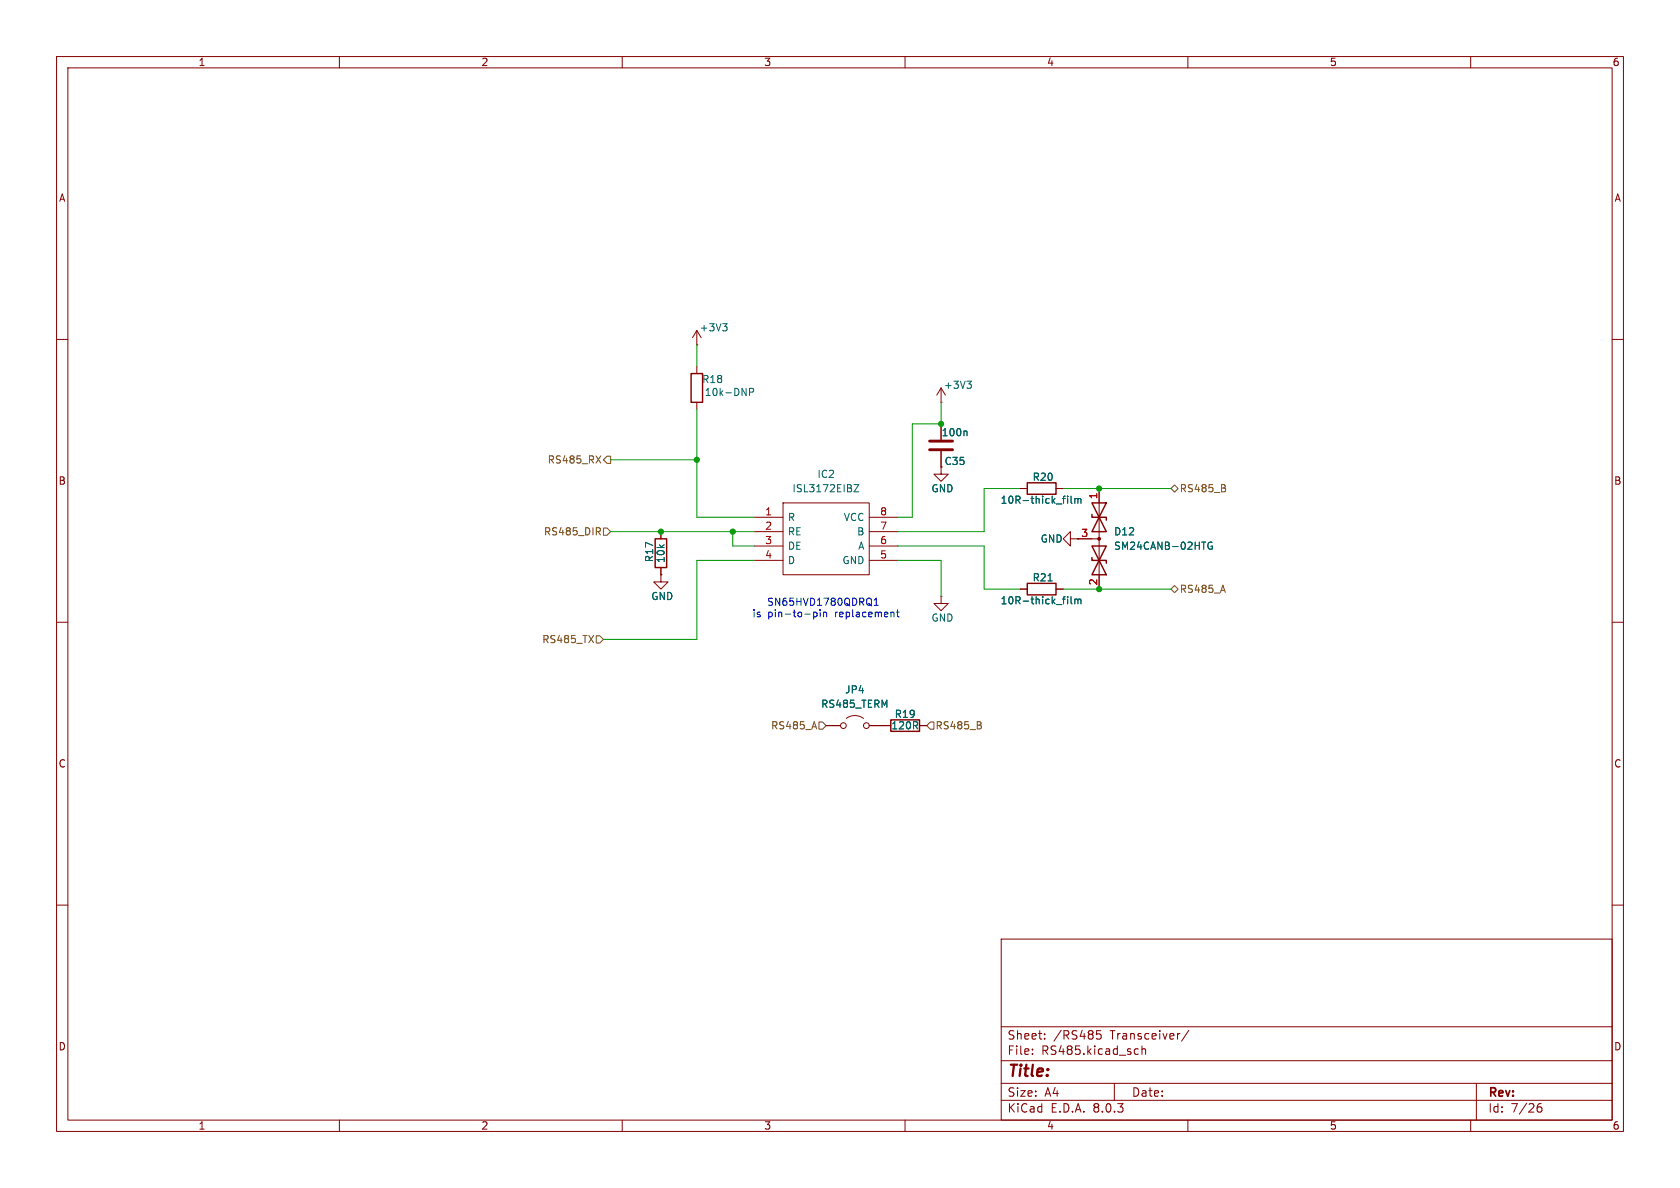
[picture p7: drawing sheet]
<svg xmlns="http://www.w3.org/2000/svg" width="297mm" height="210mm" viewBox="0 0 297 210" stroke-linecap="round" stroke-linejoin="round" font-family="sans-serif">
<g fill="none" stroke="#840000" stroke-width=".18">
<path d="M10 10h277v190h-277zM12 12h273v186h-273zM60 10v2M110 10v2M160 10v2M210 10v2M260 10v2M10 60h2M123.2 58.4l-.8 1.3M123.2 58.4v2.6M123.2 58.4l.8 1.3M285 60h2"/>
<path d="M123.2 61h.1M123.2 64.8v1.2M123.2 71.1v1.3M166.4 79.8v4h1.2l-1.2 1.3-1.3-1.3h1.3M166.4 71.1h.1M166.4 68.6l-.8 1.3M166.4 68.6v2.5M166.4 74.9v2.8M166.4 68.6l.7 1.3M116.8 94v1.3M133.3 91.4h5.1M133.3 94h5.1"/>
<path d="M133.3 96.5h5.1M133.3 99.1h5.1M138.4 88.9h15.3v12.7h-15.3zM153.7 91.4h5M153.7 94h5M153.7 96.5h5M153.7 99.1h5M180.3 86.4h1.3M186.7 86.4h1.3M189.2 95.3v-1.3l-1.2 1.3 1.2 1.2v-1.2h1.3M190.5 95.3h.1M190.5 95.3h3.8"/>
<path d="M194.3 86.4v17.7M10 110h2M116.8 101.6v1.3h1.3l-1.3 1.2-1.2-1.2h1.2M116.8 101.6h.1M116.8 100.3v1.3M166.4 105.4v1.3h1.2l-1.2 1.3-1.3-1.3h1.3M166.4 105.4h.1M180.3 104.1h1.3M186.7 104.1h1.3M285 110h2M146 128.3h2.6M149.6 127a2.54 2.54 0 0 1 3.1 0"/>
<path d="M153.7 128.3h3.8M162.6 128.3h1.2M10 160h2M285 160h2M177 166h108v32h-108zM60 198v2M110 198v2M160 198v2M177 194.5h108M177 191.5h108M177 187.5h108M177 181.5h108"/>
<path d="M182.5 186.3v.1M182.5 185.5v.1M184.7 183.6v.1M184.7 182.8v.1M194.6 182.2h-.7l-.1 .7 .2-.1h.5l.2 .3-.1 .5-.2 .1-.6-.1M197 191.5v3M200.8 185.4l.4 .1M201.2 186.3l-.4 .1M201.9 185.5l.2-.1 .4 .1v.9M201.9 184.9v1.5M208.5 182.7h.1M210 198v2"/>
<path d="M210.2 182.1l-1.3 2M260 198v2M261 191.5v6.5M271.7 196l.3-.3h.5l.1 .3v.3l-.3 .3h-.3l-.3-.3M272.5 195.1a.6 .6 0 0 0-.8 .6"/>
<circle cx="149.1" cy="128.3" r=".51"/>
<circle cx="153.2" cy="128.3" r=".51"/>
</g>
<path d="M122.2 66h2v5.1h-2zM115.8 95.3h2.1v5h-2.1zM181.6 85.3h5.1v2.1h-5.1zM193 90.9v.5h2.6v.5M193 98.6v.5h2.6v.5M193 88.9h2.6l-2.6 5.1h2.6zM193 96.5h2.6l-2.6 5.1h2.6zM181.6 103.1h5.1v2.1h-5.1zM157.5 127.3h5.1v2h-5.1z" fill="none" stroke="#840000" stroke-width=".25"/>
<g fill="none" stroke="#006464" stroke-width=".18">
<path d="M127.7 57.2h.8l-.4 .5M128.3 57.7l.2 .2v.3l-.2 .3M132.5 69.3h.6l.1-.2v-.3l-.7-.1v1.2M170.8 76.2l.2 .2v.6M170.9 67.4h.8l-.4 .5M171.5 67.9l.2 .2v.3l-.2 .3M151 85.7h.8l-.8 1.2h.8M188.7 87.7v.1M188.7 88.1v.9M189.4 87.7v1.1l.1 .2M190 88.1v.9M190 88.2l.4-.1 .2 .2"/>
<path d="M190.6 88.3v.7M190.6 88.3l.1-.2 .3 .1 .1 .8M214.3 95.9a.59 .59 0 0 0-.8 .6 .59 .59 0 0 0 .8 .5v-.4h-.2M185.3 102.7h.7M188.7 105.5v.1M188.7 105.9v.9M189.4 105.5v1.1l.1 .2M190 105.9v.9M190 106l.4-.1 .2 .2M190.6 106.1l.1-.2 .3 .1 .1 .8M190.6 106.1v.7"/>
</g>
<circle cx="194.3" cy="95.2" r=".25" fill="#840000" stroke="#840000" stroke-width=".18"/>
<path d="M164.3 79.5h4.1M164.3 78h4.1" fill="none" stroke="#840000" stroke-width=".51"/>
<g fill="none" stroke="#725600" stroke-width=".18">
<path d="M105.4 80.6l.8 1.3M105.7 94l.4 .6M106 93.4l.1 .1-.1 .4M106.2 80.6l-.8 1.3M106.7 93.3h.6l.6 .7-.6 .6h-.6zM107.3 80.6h.6v1.3h-.6l-.6-.6zM207 86.4l.6-.7 .7 .7-.7 .6zM216.6 86.3l.1 .2-.1 .4M216.6 85.8v.4M105.4 112.4h.6l.7 .6-.7 .7h-.6zM207 104.1l.6-.6 .7 .6-.7 .7zM144.8 127.6h.6l.6 .7-.6 .6h-.6z"/>
<path d="M164.5 127.6h.6v1.3h-.6l-.7-.6zM173.4 128.2l.1 .2-.1 .4M173.4 127.7v.4"/>
</g>
<path d="M143.8 108.2v1.3M143.8 108.3l.4-.1 .2 .2-.1 .6h-.5M145 108.2v.8M145.6 108.3l.2-.1 .3 .1v.7M145.6 108.2v.8M154.5 107h.8M154.5 106.1l.4-.4v1.3M158 108.3l.1 .7M158.5 108.2h.5M158.7 107.8v1.1l.3 .1" fill="none" stroke="#0000c2" stroke-width=".18"/>
<path d="M123.2 61v3.8M123.2 72.4v19h10.1M166.4 71.1v3.8h-5.1v16.5h-2.6M107.9 81.3h15.3M107.9 94h25.4M129.5 94v2.5h3.8M133.3 99.1h-10.1v13.9h-16.5M158.7 96.5h15.3v7.6h6.3M158.7 99.1h7.7v6.3M180.3 86.4h-6.3v7.6h-15.3M188 86.4h19M188 104.1h19" fill="none" stroke="#009600" stroke-width=".18"/>
<g fill="#009600" stroke="#009600" stroke-width=".18">
<circle cx="194.3" cy="86.4" r=".46"/>
<circle cx="194.3" cy="104.1" r=".46"/>
<circle cx="166.4" cy="74.9" r=".46"/>
<circle cx="123.2" cy="81.3" r=".46"/>
<circle cx="116.8" cy="94" r=".46"/>
<circle cx="129.5" cy="94" r=".46"/>
</g>
<text font-size="2.8" fill="#840000" x="178" y="190.9">Title:</text>
<g font-size="2.1" fill="#840000">
<text x="178" y="184">Sheet:</text>
<text x="186.2" y="184">/RS485</text>
<text x="196.3" y="184">Transceiver/</text>
<text x="178" y="186.7">File:</text>
<text x="184.1" y="186.7">RS485.kicad_sch</text>
<text x="178" y="196.9">KiCad</text>
<text x="178" y="194.1">Size:</text>
<text x="184.7" y="194.1">A4</text>
<text x="185.7" y="196.9">E.D.A.</text>
<text x="193.3" y="196.9">8.0.3</text>
<text x="200" y="194.1">Date:</text>
<text x="263" y="194.3">Rev:</text>
<text x="263" y="196.9">Id:</text>
<text x="267.1" y="196.9">7/26</text>
</g>
<g font-size="1.8" fill="#840000">
<text x="35" y="11.9">1</text>
<text x="85" y="11.9">2</text>
<text x="135" y="11.9">3</text>
<text x="185" y="11.9">4</text>
<text x="235" y="11.9">5</text>
<text x="285" y="11.9">6</text>
<text x="10.3" y="35.9">A</text>
<text x="285.3" y="35.9">A</text>
<text x="10.3" y="85.9">B</text>
<text x="285.3" y="85.9">B</text>
<text x="10.3" y="135.9">C</text>
<text x="285.3" y="135.9">C</text>
<text x="10.3" y="185.9">D</text>
<text x="285.3" y="185.9">D</text>
<text x="35" y="199.9">1</text>
<text x="85" y="199.9">2</text>
<text x="135" y="199.9">3</text>
<text x="185" y="199.9">4</text>
<text x="235" y="199.9">5</text>
<text x="285" y="199.9">6</text>
</g>
<g font-size="1.8" fill="#006464">
<text x="123.6" y="58.8">+3V3</text>
<text x="124" y="67.9">R18</text>
<text x="124.5" y="70.2">10k-DNP</text>
<text x="166.8" y="68.9">+3V3</text>
<text x="166.4" y="77.3">100n</text>
<text x="166.9" y="82.4">C35</text>
<text x="140" y="87.2">ISL3172EIBZ</text>
<text x="144.4" y="84.7">IC2</text>
<text x="164.6" y="87.2">GND</text>
<text x="176.8" y="89.3">10R-thick_film</text>
<text x="182.5" y="85.2">R20</text>
<text x="139.2" y="92.3">R</text>
<text x="139.2" y="94.8">RE</text>
<text x="149.1" y="92.3">VCC</text>
<text x="151.4" y="94.8">B</text>
<text x="196.9" y="94.8">D12</text>
<text x="115.7" y="99.5" transform="rotate(-90 115.7 99.5)">R17</text>
<text x="117.7" y="99.6" transform="rotate(-90 117.7 99.6)">10k</text>
<text x="139.2" y="97.4">DE</text>
<text x="139.2" y="99.9">D</text>
<text x="148.8" y="99.9">GND</text>
<text x="151.6" y="97.4">A</text>
<text x="183.9" y="96.1">GND</text>
<text x="196.9" y="97.4">SM24CANB-02HTG</text>
<text x="115" y="106.3">GND</text>
<text x="176.8" y="107">10R-thick_film</text>
<text x="182.5" y="103">R21</text>
<text x="164.6" y="110.1">GND</text>
<text x="145.1" y="125.3">RS485_TERM</text>
<text x="149.3" y="122.8">JP4</text>
<text x="157.5" y="129.1">120R</text>
<text x="158.1" y="127.1">R19</text>
</g>
<g font-size="1.8" fill="#725600">
<text x="96.7" y="82.1">RS485_RX</text>
<text x="208.5" y="87.2">RS485_B</text>
<text x="96.1" y="94.8">RS485_DIR</text>
<text x="208.5" y="105">RS485_A</text>
<text x="95.8" y="113.9">RS485_TX</text>
<text x="136.2" y="129.1">RS485_A</text>
<text x="165.3" y="129.1">RS485_B</text>
</g>
<g font-size="1.8" fill="#a90000">
<text x="194.1" y="88.3" transform="rotate(-90 194.1 88.3)">1</text>
<text x="135.2" y="91.2">1</text>
<text x="135.2" y="93.7">2</text>
<text x="155.5" y="93.7">7</text>
<text x="155.5" y="91.2">8</text>
<text x="191.1" y="95">3</text>
<text x="135.2" y="96.3">3</text>
<text x="135.2" y="98.8">4</text>
<text x="155.5" y="98.8">5</text>
<text x="155.5" y="96.3">6</text>
<text x="194.1" y="103.6" transform="rotate(-90 194.1 103.6)">2</text>
</g>
<g font-size="1.8" fill="#0000c2">
<text x="135.5" y="107.3">SN65HVD1780QDRQ1</text>
<text x="132.9" y="109.3">is</text>
<text x="135.7" y="109.3">pin-to-pin</text>
<text x="147.7" y="109.3">replacement</text>
</g>
</svg>
